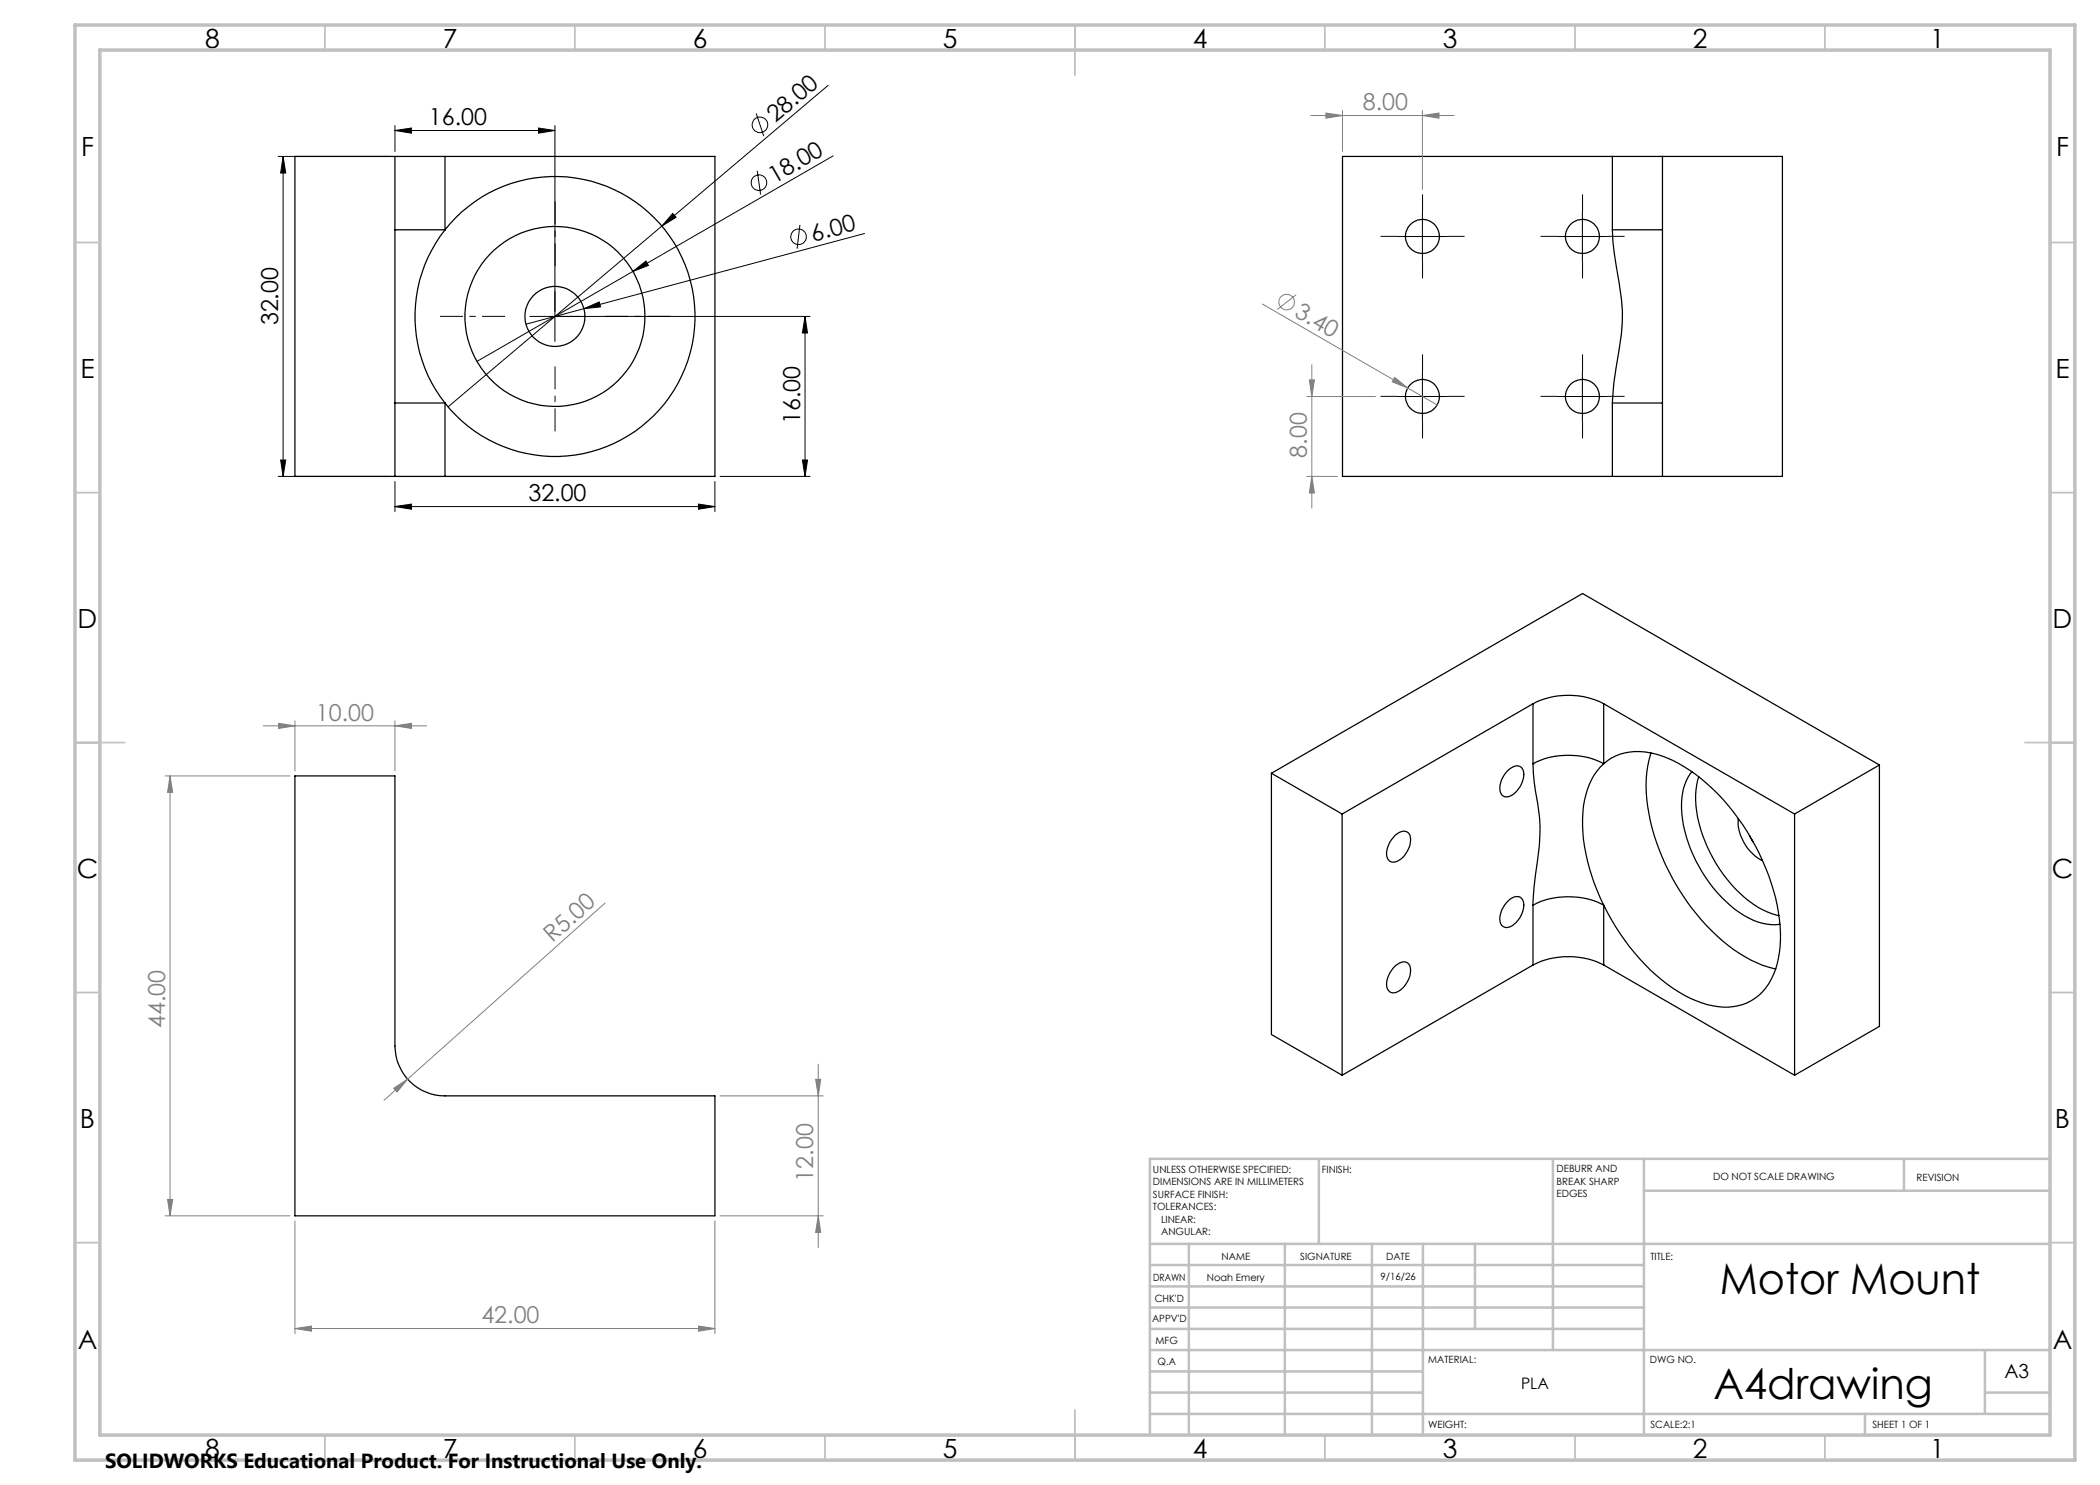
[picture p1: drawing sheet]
<svg xmlns="http://www.w3.org/2000/svg" width="420mm" height="297mm" viewBox="0 0 420 297" stroke-linecap="round" stroke-linejoin="round" font-family="sans-serif">
<g fill="none" stroke="#000" stroke-width=".25">
<path d="M79 31.3h10M79 31.3h-20v64h20M79 31.3v64M89 31.3h54v64h-54M89 31.3v14.7M322.5 31.3h10M322.5 31.3h-54v64h54M322.5 31.3v14.7M332.5 31.3h24v64h-24M332.5 31.3v64M79 46h10M89 46a28 28 0 0 0 0 34.6"/>
<path d="M89 46a28 28 0 0 1 41-3.3 28 28 0 0 1 0 41.2 28 28 0 0 1-41-3.3M322.5 46a66.3 66.3 0 0 0 1.3 10.5 33.7 33.7 0 0 1 0 13.7 62.2 62.2 0 0 0-1.3 10.4M322.5 46h10M79 80.6h10M79 95.3h10M89 80.6v14.7M322.5 80.6h10M322.5 95.3h10M322.5 80.6v14.7M59 155.2h20v54a10 10 0 0 0 10 10h54v24h-84zM254.3 154.7l14.1 8.1M254.3 154.7v52.2l14.1 8.1"/>
<path d="M301.3 154.4a2.29 2.29 0 0 1 2.9-.9 3.1 3.1 0 0 1 0 3.4 3.7 3.7 0 0 1-3.3 2.4 2.16 2.16 0 0 1-.7-2.9l.2-.5zM306.6 140.8a15.6 15.6 0 0 1 14.1 0M306.6 152.7a42.9 42.9 0 0 0 1 8.1 39.9 39.9 0 0 1-.5 14.2l-.5 6M306.6 152.7a15.6 15.6 0 0 1 14.1 0M306.6 140.8l-38.2 22M306.6 140.8v11.9M320.7 152.7a11.3 11.3 0 0 1 11.6-1.5 33.6 33.6 0 0 1 15.3 12.5 42.1 42.1 0 0 1 8.5 24.3 15 15 0 0 1-4.3 11 10.9 10.9 0 0 1-10.4 1.9 30.2 30.2 0 0 1-14.5-10.4l-2.9-3.8-1.7-2.8-1.6-2.9M320.7 152.7a14.7 14.7 0 0 0-4.2 11.1 38.3 38.3 0 0 0 4.2 17.2M320.7 140.8l38.2 22M320.7 140.8v11.9M330.2 150.6a24.6 24.6 0 0 0-.1 13.5 45.7 45.7 0 0 0 16.6 25.8 22.6 22.6 0 0 0 8.4 3.9M338.4 154.3a11.1 11.1 0 0 0-2 8.5 28.5 28.5 0 0 0 12.4 20.3 11 11 0 0 0 7.2 1.8"/>
<path d="M339.8 155.4a19.1 19.1 0 0 0 1.2 12.8 27.3 27.3 0 0 0 11.5 13.8l1.9 .7 1.4 .4M375.9 153l-17 9.8M375.9 153l-59.4-34.3-62.2 36M375.9 153v52.3l-17 9.7M268.4 162.8v52.2M279 167.1l.4-.3a1.5 1.5 0 0 1 1.6-.5 1.5 1.5 0 0 1 1.1 1.2 4.9 4.9 0 0 1-3.1 4.9 1.48 1.48 0 0 1-1.7-1.9l.2-1 .5-1.1zM347.7 163.7a9 9 0 0 0 4.8 8.4M349.9 167.1l.8 1.3M358.9 162.8v52.2M279 193.2l.8-.6a1.44 1.44 0 0 1 1.7 0 1.44 1.44 0 0 1 .6 1.5 5 5 0 0 1-3.1 4.4 1.52 1.52 0 0 1-1.7-1.9l.4-1.6zM301.7 180.2a1.78 1.78 0 0 1 2.7-.4 4.3 4.3 0 0 1-1.5 5 1.6 1.6 0 0 1-2.7 0 4.6 4.6 0 0 1 1.5-4.6zM306.6 181a15.6 15.6 0 0 1 14.1 0"/>
<path d="M306.6 193a15.9 15.9 0 0 1 14.1 0M306.6 181v12M306.6 193l-38.2 22M320.7 181v12M320.7 193l38.2 22"/>
<circle cx="284.5" cy="47.3" r="3.4"/>
<circle cx="316.5" cy="47.3" r="3.4"/>
<circle cx="111" cy="63.3" r="18"/>
<circle cx="111" cy="63.3" r="6"/>
<circle cx="284.5" cy="79.3" r="3.4"/>
<circle cx="316.5" cy="79.3" r="3.4"/>
</g>
<g fill="none" stroke="#000" stroke-width=".2">
<path d="M165.6 17.1l-33.2 28.1M55.6 31.3h22.4M56.6 31.3l.5 3.3h-1zM56.6 31.3v64M79 26.1l3.3-.5v1zM79 25.1v5.2M79 26.1h32M107.7 25.6l3.3 .5-3.3 .5zM111 25.1v43.2M151.2 22.7l1.6 4.5M151.4 34.1l.7 4.8M166.6 31.2l-40 23.1"/>
<path d="M126.6 54.3l2.6-2.1 .5 .9zM126.6 54.3l-31.2 18M132.4 45.2l-42.8 36.2M134.5 42.7l.7 .8-2.8 1.7zM160 45l-.6 4.7M172.9 46.7l-67.7 18.1M279.5 47.3h10M284.5 42.3v10M311.5 47.3h10M316.5 42.3v10M106 63.3h56M116.8 61.7l3-1.3 .3 1z"/>
<path d="M161 63.3l.5 3.3h-1zM161 63.3v32M279.5 79.3h10M284.5 74.3v10M311.5 79.3h10M316.5 74.3v10M55.6 95.3h22.4M56.1 92h1l-.5 3.3zM79 96.3v6M143 96.3v6M144 95.3h18M160.5 92h1l-.5 3.3z"/>
<path d="M79 101.3l3.3-.5v1zM79 101.3h64M139.7 100.8l3.3 .5-3.3 .5z"/>
<circle cx="151.8" cy="36.5" r="1.56"/>
<circle cx="152" cy="25" r="1.56"/>
<circle cx="159.7" cy="47.3" r="1.56"/>
</g>
<g fill="none" stroke="#808080" stroke-width=".2">
<path d="M262.1 23.1h28.7M265.2 22.6l3.3 .5-3.3 .5zM268.5 22.1v8.2M284.5 23.1l3.3-.5v1zM284.5 22.1v15.8M259.2 58.9l-3.8 3M252.5 60.8l29.1 16.8M261.4 79.3h13.7M261.9 76h1l-.5 3.3zM262.4 73v28.6M278.9 75.5l2.7 2.1-3.2-1.2zM281.6 77.6l5.8 3.4"/>
<path d="M261.4 95.3h6.1M262.4 95.3l.5 3.3h-1zM33 155.2h25M34 155.2l.5 3.3h-1zM34 155.2v88M52.6 145.2h32.7M55.7 144.7l3.3 .5-3.3 .5zM59 144.2v10M79 145.2l3.3-.5v1zM79 144.2v10M121 180.6l-44.2 39.5M78.7 217.7l2.8-1.9-2.1 2.6z"/>
<path d="M144 219.2h20.6M163.1 215.9h1l-.4 3.3zM163.7 212.8v36.7M33.5 239.9h1l-.5 3.3zM33 243.2h25M59 244.2v22.5M143 244.2v22.5M144 243.2h20.6M163.7 243.2l.4 3.3h-1zM59 265.7l3.3-.5v1zM59 265.7h84M139.7 265.2l3.3 .5-3.3 .5z"/>
<circle cx="257.3" cy="60.4" r="1.55"/>
</g>
<path d="M111 53.3v-13M101 63.3h-13M111 73.3v13M121 63.3h13" fill="none" stroke="#000" stroke-width=".2" stroke-dasharray="15.2 1.3 1.3 1.3" stroke-dashoffset="10.6" stroke-linecap="butt"/>
<g fill="none" stroke="#000" stroke-width=".2" stroke-dasharray="15.2 1.3 1.3 1.3" stroke-linecap="butt">
<path d="M279.5 47.3h-3.4M284.5 42.3v-3.4M284.5 52.3v3.4M289.5 47.3h3.4M311.5 47.3h-3.4M316.5 42.3v-3.4M316.5 52.3v3.4M321.5 47.3h3.4M279.5 79.3h-3.4M284.5 74.3v-3.4M289.5 79.3h3.4M311.5 79.3h-3.4"/>
<path d="M316.5 74.3v-3.4M321.5 79.3h3.4M284.5 84.3v3.4M316.5 84.3v3.4"/>
</g>
<g fill="none" stroke="#c0c0c0" stroke-width=".35">
<path d="M65 5v5M115 5v5M165 5v5M215 5v10M265 5v5M315 5v5M365 5v5M15 48.5h5M410 48.5h5M15 98.5h5M410 98.5h5M15 148.5h10"/>
<path d="M405 148.5h10M15 198.5h5M410 198.5h5M15 248.5h5M410 248.5h5M65 287v5M115 287v5M165 287v5M215 282v10M265 287v5M315 287v5M365 287v5"/>
</g>
<g fill="none" stroke="#c0c0c0" stroke-width=".5">
<path d="M263.8 231.8v17M310.6 231.8v38.2M328.8 231.8v55.2M328.8 238.2h81.2M380.8 231.8v6.4M410 231.8h-180v55.2M230 248.8h180M230 257.3h98.8M230 253h98.8M237.8 248.8v38.2M257 248.8v38.2M274.4 248.8v38.2"/>
<path d="M284.6 248.8v38.2M295 248.8v17M230 265.8h98.8M230 261.5h98.8M230 278.5h54.6M230 274.3h54.6M230 270h180M397 278.5h13M397 270v12.8M230 282.8h180M373 282.8v4.2"/>
</g>
<path d="M15 5h400v287h-400zM20 10h390v277h-390z" fill="none" stroke="#c0c0c0" stroke-width=".7"/>
<g fill="#000">
<path d="M126.6 54.3l2.6-2.1 .5 .9zM134.5 42.7l.7 .8-2.8 1.7zM116.8 61.7l3-1.3 .3 1z"/>
<path d="M107.7 25.6l3.3 .5-3.3 .5zM79 26.1l3.3-.5v1z"/>
<path d="M161 63.3l.5 3.3h-1zM160.5 92h1l-.5 3.3z"/>
<path d="M56.1 92h1l-.5 3.3zM56.6 31.3l.5 3.3h-1z"/>
<path d="M79 101.3l3.3-.5v1zM139.7 100.8l3.3 .5-3.3 .5z"/>
</g>
<g fill="#808080">
<path d="M278.9 75.5l2.7 2.1-3.2-1.2z"/>
<path d="M78.7 217.7l2.8-1.9-2.1 2.6z"/>
<path d="M284.5 23.1l3.3-.5v1zM265.2 22.6l3.3 .5-3.3 .5z"/>
<path d="M59 265.7l3.3-.5v1zM139.7 265.2l3.3 .5-3.3 .5zM55.7 144.7l3.3 .5-3.3 .5zM79 145.2l3.3-.5v1z"/>
<path d="M33.5 239.9h1l-.5 3.3zM34 155.2l.5 3.3h-1z"/>
<path d="M261.9 76h1l-.5 3.3zM262.4 95.3l.5 3.3h-1zM163.1 215.9h1l-.4 3.3zM163.7 243.2l.4 3.3h-1z"/>
</g>
<g font-size="8.5">
<text x="343.9" y="258.8">Motor Mount</text>
<text x="342.7" y="279.7">A4drawing</text>
</g>
<g font-size="5.3">
<text x="41" y="9.5">8</text>
<text x="88.5" y="9.5">7</text>
<text x="138.5" y="9.5">6</text>
<text x="188.5" y="9.5">5</text>
<text x="238.5" y="9.5">4</text>
<text x="288.5" y="9.5">3</text>
<text x="338.5" y="9.5">2</text>
<text x="386" y="9.5">1</text>
<text x="16.2" y="31.2">F</text>
<text x="411.2" y="31.2">F</text>
<text x="16.1" y="75.5">E</text>
<text x="411.1" y="75.5">E</text>
<text x="15.5" y="125.5">D</text>
<text x="410.5" y="125.5">D</text>
<text x="15.4" y="175.5">C</text>
<text x="410.4" y="175.5">C</text>
<text x="16" y="225.5">B</text>
<text x="411" y="225.5">B</text>
<text x="15.5" y="269.7">A</text>
<text x="410.5" y="269.7">A</text>
<text x="41" y="291.5">8</text>
<text x="88.5" y="291.5">7</text>
<text x="138.5" y="291.5">6</text>
<text x="188.5" y="291.5">5</text>
<text x="238.5" y="291.5">4</text>
<text x="288.5" y="291.5">3</text>
<text x="338.5" y="291.5">2</text>
<text x="386" y="291.5">1</text>
</g>
<g font-size="4.7" fill="#808080">
<text x="272.6" y="22.1">8.00</text>
<text x="258.7" y="63.2" transform="rotate(30 258.7 63.2)">3.40</text>
<text x="261.4" y="91.6" transform="rotate(-90 261.4 91.6)">8.00</text>
<text x="63.2" y="144.1">10.00</text>
<text x="110.5" y="188.6" transform="rotate(-42 110.5 188.6)">R5.00</text>
<text x="33" y="205.6" transform="rotate(-90 33 205.6)">44.00</text>
<text x="162.6" y="236.3" transform="rotate(-90 162.6 236.3)">12.00</text>
<text x="96.3" y="264.7">42.00</text>
</g>
<g font-size="4.7">
<text x="85.8" y="25.1">16.00</text>
<text x="155.1" y="24.6" transform="rotate(-40 155.1 24.6)">28.00</text>
<text x="154.9" y="36.7" transform="rotate(-30 154.9 36.7)">18.00</text>
<text x="162.7" y="48.3" transform="rotate(-15 162.7 48.3)">6.00</text>
<text x="55.6" y="65.1" transform="rotate(-90 55.6 65.1)">32.00</text>
<text x="160" y="84.9" transform="rotate(-90 160 84.9)">16.00</text>
<text x="105.7" y="100.3">32.00</text>
</g>
<text font-size="4.1" x="21" y="293.7">SOLIDWORKS Educational Product. For Instructional Use Only.</text>
<text font-size="3.9" x="400.9" y="275.5">A3</text>
<text font-size="3.2" x="304.2" y="277.9">PLA</text>
<g font-size="2">
<text x="230.6" y="234.6">UNLESS OTHERWISE SPECIFIED:</text>
<text x="230.6" y="237.1">DIMENSIONS ARE IN MILLIMETERS</text>
<text x="230.6" y="239.6">SURFACE FINISH:</text>
<text x="264.4" y="234.6">FINISH:</text>
<text x="311.3" y="234.5">DEBURR AND</text>
<text x="311.3" y="237">BREAK SHARP</text>
<text x="311.3" y="239.5">EDGES</text>
<text x="342.6" y="236">DO NOT SCALE DRAWING</text>
<text x="383.3" y="236.2">REVISION</text>
<text x="230.6" y="242.1">TOLERANCES:</text>
<text x="232.2" y="244.6">LINEAR:</text>
<text x="232.2" y="247.1">ANGULAR:</text>
<text x="244.3" y="252">NAME</text>
<text x="260" y="251.9">SIGNATURE</text>
<text x="277.2" y="251.9">DATE</text>
<text x="330.1" y="251.9">TITLE:</text>
<text x="230.6" y="256.1">DRAWN</text>
<text x="241.4" y="256.1">Noah Emery</text>
<text x="276.1" y="255.9">9/16/26</text>
<text x="230.9" y="260.3">CHK'D</text>
<text x="230.4" y="264.4">APPV'D</text>
<text x="231.1" y="268.8">MFG</text>
<text x="231.5" y="273">Q.A</text>
<text x="285.6" y="272.5">MATERIAL:</text>
<text x="330" y="272.5">DWG NO.</text>
<text x="285.6" y="285.5">WEIGHT:</text>
<text x="330.1" y="285.6">SCALE:2:1</text>
<text x="374.5" y="285.6">SHEET 1 OF 1</text>
</g>
</svg>
